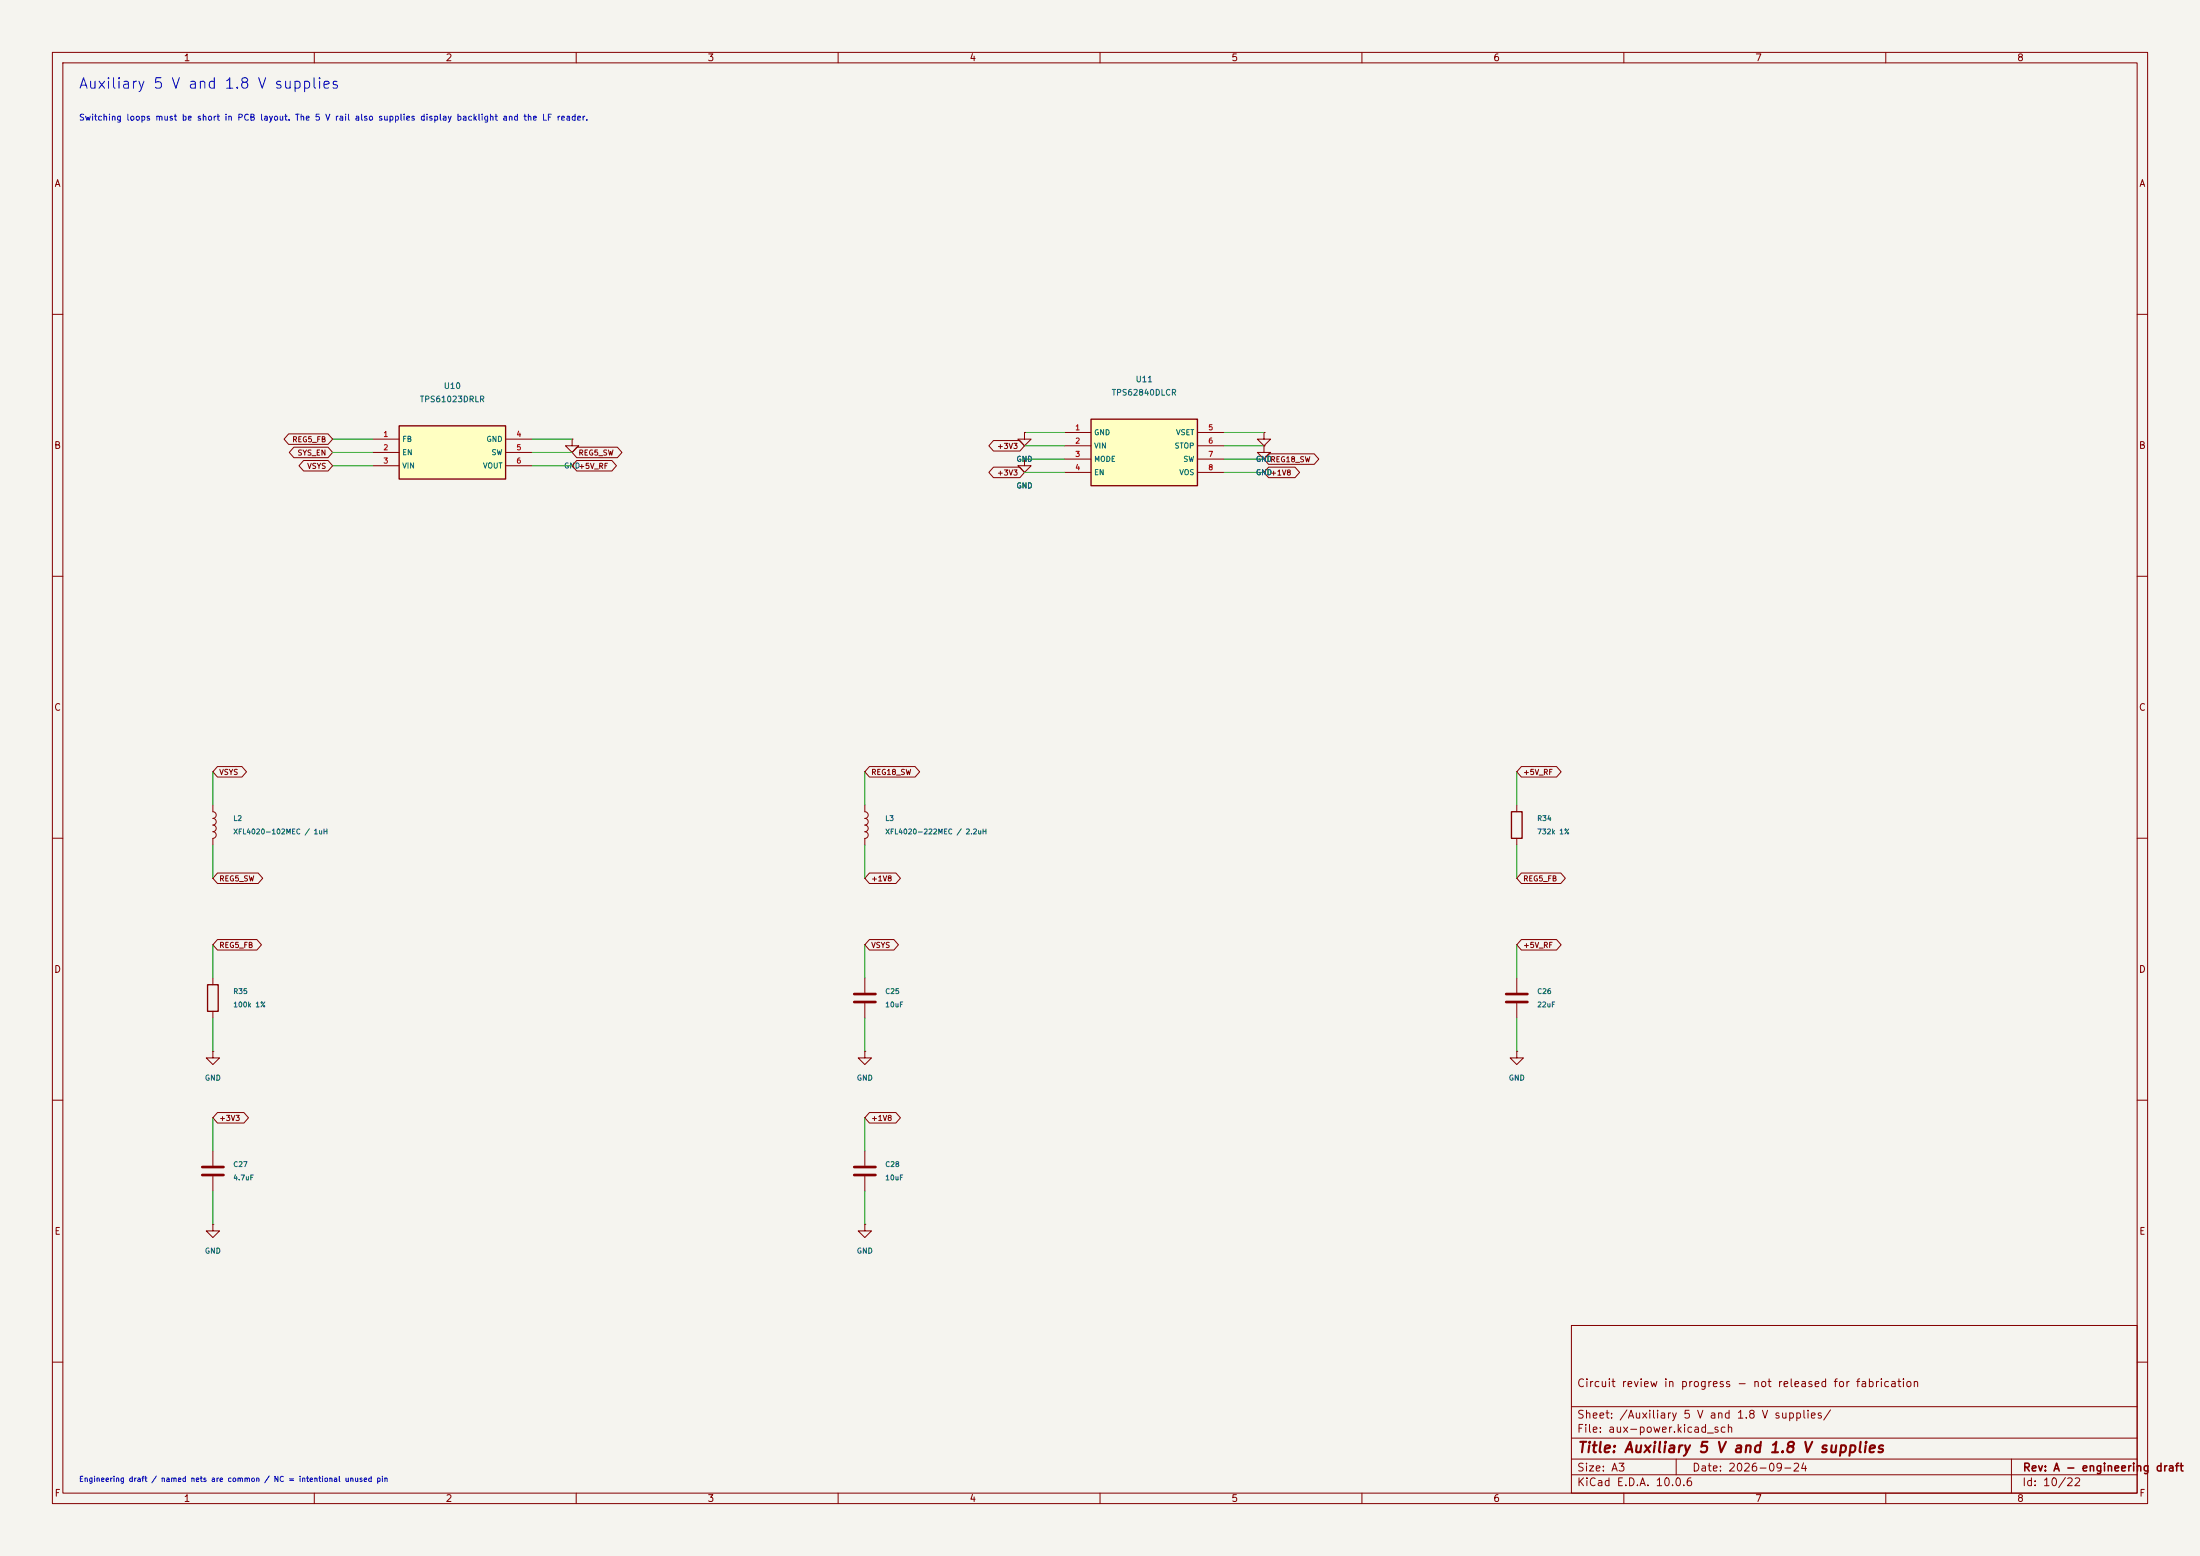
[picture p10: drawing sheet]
(kicad_sch
 (version 20250114)
 (generator "eeschema")
 (paper "A3")
 (title_block
  (title "Auxiliary 5 V and 1.8 V supplies")
  (date "2026-09-24")
  (rev "A - engineering draft")
  (comment 1 "Circuit review in progress - not released for fabrication"))
 (lib_symbols
  (symbol "Handset:TPS61023"
   (pin_names
    (offset 0.5)) (in_bom yes) (on_board yes)
   (property "Reference" "U" (at 0 0 0) (effects (font (size 1.27 1.27))))
   (property "Value" "TPS61023" (at 0 -2.54 0) (effects (font (size 1.27 1.27))))
   (property "Footprint" "Package_TO_SOT_SMD:SOT-563" (at 0 0 0) (effects (font (size 1.27 1.27)) (hide yes)))
   (symbol "TPS61023_0_1"
    (rectangle (start -10.16 5.08) (end 10.16 -5.08) (stroke (width 0.254) (type default)) (fill (type background))))
   (symbol "TPS61023_1_1"
    (pin passive line (at -15.24 2.54 0) (length 5.08) (name "FB" (effects (font (size 1 1)))) (number "1" (effects (font (size 1 1)))))
    (pin passive line (at -15.24 0.0 0) (length 5.08) (name "EN" (effects (font (size 1 1)))) (number "2" (effects (font (size 1 1)))))
    (pin power_in line (at -15.24 -2.54 0) (length 5.08) (name "VIN" (effects (font (size 1 1)))) (number "3" (effects (font (size 1 1)))))
    (pin power_in line (at 15.24 2.54 180) (length 5.08) (name "GND" (effects (font (size 1 1)))) (number "4" (effects (font (size 1 1)))))
    (pin passive line (at 15.24 0.0 180) (length 5.08) (name "SW" (effects (font (size 1 1)))) (number "5" (effects (font (size 1 1)))))
    (pin power_out line (at 15.24 -2.54 180) (length 5.08) (name "VOUT" (effects (font (size 1 1)))) (number "6" (effects (font (size 1 1)))))))
  (symbol "Handset:TPS62840"
   (pin_names
    (offset 0.5)) (in_bom yes) (on_board yes)
   (property "Reference" "U" (at 0 0 0) (effects (font (size 1.27 1.27))))
   (property "Value" "TPS62840" (at 0 -2.54 0) (effects (font (size 1.27 1.27))))
   (property "Footprint" "Package_SON:VSON-8_1.5x2mm_P0.5mm" (at 0 0 0) (effects (font (size 1.27 1.27)) (hide yes)))
   (symbol "TPS62840_0_1"
    (rectangle (start -10.16 6.35) (end 10.16 -6.35) (stroke (width 0.254) (type default)) (fill (type background))))
   (symbol "TPS62840_1_1"
    (pin power_in line (at -15.24 3.8099999999999996 0) (length 5.08) (name "GND" (effects (font (size 1 1)))) (number "1" (effects (font (size 1 1)))))
    (pin power_in line (at -15.24 1.2699999999999996 0) (length 5.08) (name "VIN" (effects (font (size 1 1)))) (number "2" (effects (font (size 1 1)))))
    (pin passive line (at -15.24 -1.2700000000000005 0) (length 5.08) (name "MODE" (effects (font (size 1 1)))) (number "3" (effects (font (size 1 1)))))
    (pin passive line (at -15.24 -3.8100000000000005 0) (length 5.08) (name "EN" (effects (font (size 1 1)))) (number "4" (effects (font (size 1 1)))))
    (pin passive line (at 15.24 3.8099999999999996 180) (length 5.08) (name "VSET" (effects (font (size 1 1)))) (number "5" (effects (font (size 1 1)))))
    (pin passive line (at 15.24 1.2699999999999996 180) (length 5.08) (name "STOP" (effects (font (size 1 1)))) (number "6" (effects (font (size 1 1)))))
    (pin passive line (at 15.24 -1.2700000000000005 180) (length 5.08) (name "SW" (effects (font (size 1 1)))) (number "7" (effects (font (size 1 1)))))
    (pin passive line (at 15.24 -3.8100000000000005 180) (length 5.08) (name "VOS" (effects (font (size 1 1)))) (number "8" (effects (font (size 1 1)))))))
  (symbol "Device:L"
   (pin_numbers (hide yes))
   (pin_names
    (offset 1.016) (hide yes)) (exclude_from_sim no) (in_bom yes) (on_board yes)
   (in_pos_files yes)
   (duplicate_pin_numbers_are_jumpers no)
   (property "Reference" "L" (at -1.27 0 90) (show_name no) (do_not_autoplace no) (effects (font (size 1.27 1.27))))
   (property "Value" "L" (at 1.905 0 90) (show_name no) (do_not_autoplace no) (effects (font (size 1.27 1.27))))
   (property "Footprint" "" (at 0 0 0) (show_name no) (do_not_autoplace no) (hide yes) (effects (font (size 1.27 1.27))))
   (property "Datasheet" "" (at 0 0 0) (show_name no) (do_not_autoplace no) (hide yes) (effects (font (size 1.27 1.27))))
   (property "Description" "Inductor" (at 0 0 0) (show_name no) (do_not_autoplace no) (hide yes) (effects (font (size 1.27 1.27))))
   (symbol "L_0_1"
    (arc (start 0 2.54) (mid 0.6323 1.905) (end 0 1.27) (stroke (width 0) (type default)) (fill (type none)))
    (arc (start 0 1.27) (mid 0.6323 0.635) (end 0 0) (stroke (width 0) (type default)) (fill (type none)))
    (arc (start 0 0) (mid 0.6323 -0.635) (end 0 -1.27) (stroke (width 0) (type default)) (fill (type none)))
    (arc (start 0 -1.27) (mid 0.6323 -1.905) (end 0 -2.54) (stroke (width 0) (type default)) (fill (type none))))
   (symbol "L_1_1"
    (pin passive line (at 0 3.81 270) (length 1.27) (name "1" (effects (font (size 1.27 1.27)))) (number "1" (effects (font (size 1.27 1.27)))))
    (pin passive line (at 0 -3.81 90) (length 1.27) (name "2" (effects (font (size 1.27 1.27)))) (number "2" (effects (font (size 1.27 1.27))))))
   (embedded_fonts no))
  (symbol "Device:R"
   (pin_numbers (hide yes))
   (pin_names
    (offset 0)) (exclude_from_sim no) (in_bom yes) (on_board yes)
   (in_pos_files yes)
   (duplicate_pin_numbers_are_jumpers no)
   (property "Reference" "R" (at 2.032 0 90) (show_name no) (do_not_autoplace no) (effects (font (size 1.27 1.27))))
   (property "Value" "R" (at 0 0 90) (show_name no) (do_not_autoplace no) (effects (font (size 1.27 1.27))))
   (property "Footprint" "" (at -1.778 0 90) (show_name no) (do_not_autoplace no) (hide yes) (effects (font (size 1.27 1.27))))
   (property "Datasheet" "" (at 0 0 0) (show_name no) (do_not_autoplace no) (hide yes) (effects (font (size 1.27 1.27))))
   (property "Description" "Resistor" (at 0 0 0) (show_name no) (do_not_autoplace no) (hide yes) (effects (font (size 1.27 1.27))))
   (symbol "R_0_1"
    (rectangle (start -1.016 -2.54) (end 1.016 2.54) (stroke (width 0.254) (type default)) (fill (type none))))
   (symbol "R_1_1"
    (pin passive line (at 0 3.81 270) (length 1.27) (name "" (effects (font (size 1.27 1.27)))) (number "1" (effects (font (size 1.27 1.27)))))
    (pin passive line (at 0 -3.81 90) (length 1.27) (name "" (effects (font (size 1.27 1.27)))) (number "2" (effects (font (size 1.27 1.27))))))
   (embedded_fonts no))
  (symbol "power:GND"
   (power global)
   (pin_numbers (hide yes))
   (pin_names
    (offset 0) (hide yes)) (exclude_from_sim no) (in_bom yes) (on_board yes)
   (in_pos_files yes)
   (duplicate_pin_numbers_are_jumpers no)
   (property "Reference" "#PWR" (at 0 -6.35 0) (show_name no) (do_not_autoplace no) (hide yes) (effects (font (size 1.27 1.27))))
   (property "Value" "GND" (at 0 -3.81 0) (show_name no) (do_not_autoplace no) (effects (font (size 1.27 1.27))))
   (property "Footprint" "" (at 0 0 0) (show_name no) (do_not_autoplace no) (hide yes) (effects (font (size 1.27 1.27))))
   (property "Datasheet" "" (at 0 0 0) (show_name no) (do_not_autoplace no) (hide yes) (effects (font (size 1.27 1.27))))
   (property "Description" "Power symbol creates a global label with name \"GND\" , ground" (at 0 0 0) (show_name no) (do_not_autoplace no) (hide yes) (effects (font (size 1.27 1.27))))
   (symbol "GND_0_1"
    (polyline (pts (xy 0 0) (xy 0 -1.27) (xy 1.27 -1.27) (xy 0 -2.54) (xy -1.27 -1.27) (xy 0 -1.27)) (stroke (width 0) (type default)) (fill (type none))))
   (symbol "GND_1_1"
    (pin power_in line (at 0 0 270) (length 0) (name "" (effects (font (size 1.27 1.27)))) (number "1" (effects (font (size 1.27 1.27))))))
   (embedded_fonts no))
  (symbol "Device:C"
   (pin_numbers (hide yes))
   (pin_names
    (offset 0.254)) (exclude_from_sim no) (in_bom yes) (on_board yes)
   (in_pos_files yes)
   (duplicate_pin_numbers_are_jumpers no)
   (property "Reference" "C" (at 0.635 2.54 0) (show_name no) (do_not_autoplace no) (effects (font (size 1.27 1.27)) (justify left)))
   (property "Value" "C" (at 0.635 -2.54 0) (show_name no) (do_not_autoplace no) (effects (font (size 1.27 1.27)) (justify left)))
   (property "Footprint" "" (at 0.9652 -3.81 0) (show_name no) (do_not_autoplace no) (hide yes) (effects (font (size 1.27 1.27))))
   (property "Datasheet" "" (at 0 0 0) (show_name no) (do_not_autoplace no) (hide yes) (effects (font (size 1.27 1.27))))
   (property "Description" "Unpolarized capacitor" (at 0 0 0) (show_name no) (do_not_autoplace no) (hide yes) (effects (font (size 1.27 1.27))))
   (symbol "C_0_1"
    (polyline (pts (xy -2.032 0.762) (xy 2.032 0.762)) (stroke (width 0.508) (type default)) (fill (type none)))
    (polyline (pts (xy -2.032 -0.762) (xy 2.032 -0.762)) (stroke (width 0.508) (type default)) (fill (type none))))
   (symbol "C_1_1"
    (pin passive line (at 0 3.81 270) (length 2.794) (name "" (effects (font (size 1.27 1.27)))) (number "1" (effects (font (size 1.27 1.27)))))
    (pin passive line (at 0 -3.81 90) (length 2.794) (name "" (effects (font (size 1.27 1.27)))) (number "2" (effects (font (size 1.27 1.27))))))
   (embedded_fonts no)))
 (text "Auxiliary 5 V and 1.8 V supplies" (at 15 15 0) (effects (font (size 2 2)) (justify left top)))
 (text "Switching loops must be short in PCB layout. The 5 V rail also supplies display backlight and the LF reader." (at 15 22 0) (effects (font (size 1.15 1.15)) (justify left top)))
 (text "Engineering draft / named nets are common / NC = intentional unused pin" (at 15 282 0) (effects (font (size 1 1)) (justify left top)))
 (symbol
  (lib_id "Handset:TPS61023") (at 86.36 86.36 0) (unit 1) (in_bom yes) (on_board yes) (dnp no)
  (property "Reference" "U10" (at 86.36 73.66 0) (effects (font (size 1.1 1.1))))
  (property "Value" "TPS61023DRLR" (at 86.36 76.2 0) (effects (font (size 1.1 1.1))))
  (property "Footprint" "Package_TO_SOT_SMD:SOT-563" (at 86.36 86.36 0) (effects (font (size 1 1)) (hide yes))) (pin "1") (pin "2") (pin "3") (pin "4") (pin "5") (pin "6"))
 (symbol
  (lib_id "Handset:TPS62840") (at 218.44 86.36 0) (unit 1) (in_bom yes) (on_board yes) (dnp no)
  (property "Reference" "U11" (at 218.44 72.39 0) (effects (font (size 1.1 1.1))))
  (property "Value" "TPS62840DLCR" (at 218.44 74.93 0) (effects (font (size 1.1 1.1))))
  (property "Footprint" "Package_SON:VSON-8_1.5x2mm_P0.5mm" (at 218.44 86.36 0) (effects (font (size 1 1)) (hide yes))) (pin "1") (pin "2") (pin "3") (pin "4") (pin "5") (pin "6") (pin "7") (pin "8"))
 (symbol
  (lib_id "Device:L") (at 40.64 157.48 0) (unit 1) (in_bom yes) (on_board yes) (dnp no)
  (property "Reference" "L2" (at 44.45 156.20999999999998 0) (effects (font (size 0.95 0.95)) (justify left)))
  (property "Value" "XFL4020-102MEC / 1uH" (at 44.45 158.75 0) (effects (font (size 0.95 0.95)) (justify left)))
  (property "Footprint" "Handset:Coilcraft_XFL4020" (at 40.64 157.48 0) (effects (font (size 1 1)) (hide yes))) (pin "1") (pin "2"))
 (wire (pts (xy 40.6400 153.6700) (xy 40.6400 147.3200)) (stroke (width 0) (type default)))
 (wire (pts (xy 40.6400 161.2900) (xy 40.6400 167.6400)) (stroke (width 0) (type default)))
 (global_label "VSYS"
  (shape bidirectional) (at 40.64 147.32 0) (effects (font (size 1 1)) (justify left)))
 (global_label "REG5_SW"
  (shape bidirectional) (at 40.64 167.64 0) (effects (font (size 1 1)) (justify left)))
 (symbol
  (lib_id "Device:L") (at 165.1 157.48 0) (unit 1) (in_bom yes) (on_board yes) (dnp no)
  (property "Reference" "L3" (at 168.91 156.20999999999998 0) (effects (font (size 0.95 0.95)) (justify left)))
  (property "Value" "XFL4020-222MEC / 2.2uH" (at 168.91 158.75 0) (effects (font (size 0.95 0.95)) (justify left)))
  (property "Footprint" "Handset:Coilcraft_XFL4020" (at 165.1 157.48 0) (effects (font (size 1 1)) (hide yes))) (pin "1") (pin "2"))
 (wire (pts (xy 165.1000 153.6700) (xy 165.1000 147.3200)) (stroke (width 0) (type default)))
 (wire (pts (xy 165.1000 161.2900) (xy 165.1000 167.6400)) (stroke (width 0) (type default)))
 (global_label "REG18_SW"
  (shape bidirectional) (at 165.1 147.32 0) (effects (font (size 1 1)) (justify left)))
 (global_label "+1V8"
  (shape bidirectional) (at 165.1 167.64 0) (effects (font (size 1 1)) (justify left)))
 (symbol
  (lib_id "Device:R") (at 289.56 157.48 0) (unit 1) (in_bom yes) (on_board yes) (dnp no)
  (property "Reference" "R34" (at 293.37 156.20999999999998 0) (effects (font (size 0.95 0.95)) (justify left)))
  (property "Value" "732k 1%" (at 293.37 158.75 0) (effects (font (size 0.95 0.95)) (justify left)))
  (property "Footprint" "Resistor_SMD:R_0402_1005Metric" (at 289.56 157.48 0) (effects (font (size 1 1)) (hide yes))) (pin "1") (pin "2"))
 (wire (pts (xy 289.5600 153.6700) (xy 289.5600 147.3200)) (stroke (width 0) (type default)))
 (wire (pts (xy 289.5600 161.2900) (xy 289.5600 167.6400)) (stroke (width 0) (type default)))
 (global_label "+5V_RF"
  (shape bidirectional) (at 289.56 147.32 0) (effects (font (size 1 1)) (justify left)))
 (global_label "REG5_FB"
  (shape bidirectional) (at 289.56 167.64 0) (effects (font (size 1 1)) (justify left)))
 (symbol
  (lib_id "Device:R") (at 40.64 190.5 0) (unit 1) (in_bom yes) (on_board yes) (dnp no)
  (property "Reference" "R35" (at 44.45 189.23 0) (effects (font (size 0.95 0.95)) (justify left)))
  (property "Value" "100k 1%" (at 44.45 191.77 0) (effects (font (size 0.95 0.95)) (justify left)))
  (property "Footprint" "Resistor_SMD:R_0402_1005Metric" (at 40.64 190.5 0) (effects (font (size 1 1)) (hide yes))) (pin "1") (pin "2"))
 (wire (pts (xy 40.6400 186.6900) (xy 40.6400 180.3400)) (stroke (width 0) (type default)))
 (wire (pts (xy 40.6400 194.3100) (xy 40.6400 200.6600)) (stroke (width 0) (type default)))
 (global_label "REG5_FB"
  (shape bidirectional) (at 40.64 180.34 0) (effects (font (size 1 1)) (justify left)))
 (symbol
  (lib_id "power:GND") (at 40.64 200.66 0) (unit 1) (in_bom yes) (on_board yes) (dnp no)
  (property "Reference" "#PWR10018" (at 40.64 200.66 0) (effects (font (size 1 1)) (hide yes)))
  (property "Value" "GND" (at 40.64 205.74 0) (effects (font (size 1 1)))) (pin "1"))
 (symbol
  (lib_id "Device:C") (at 165.1 190.5 0) (unit 1) (in_bom yes) (on_board yes) (dnp no)
  (property "Reference" "C25" (at 168.91 189.23 0) (effects (font (size 0.95 0.95)) (justify left)))
  (property "Value" "10uF" (at 168.91 191.77 0) (effects (font (size 0.95 0.95)) (justify left)))
  (property "Footprint" "Capacitor_SMD:C_0805_2012Metric" (at 165.1 190.5 0) (effects (font (size 1 1)) (hide yes))) (pin "1") (pin "2"))
 (wire (pts (xy 165.1000 186.6900) (xy 165.1000 180.3400)) (stroke (width 0) (type default)))
 (wire (pts (xy 165.1000 194.3100) (xy 165.1000 200.6600)) (stroke (width 0) (type default)))
 (global_label "VSYS"
  (shape bidirectional) (at 165.1 180.34 0) (effects (font (size 1 1)) (justify left)))
 (symbol
  (lib_id "power:GND") (at 165.1 200.66 0) (unit 1) (in_bom yes) (on_board yes) (dnp no)
  (property "Reference" "#PWR10023" (at 165.1 200.66 0) (effects (font (size 1 1)) (hide yes)))
  (property "Value" "GND" (at 165.1 205.74 0) (effects (font (size 1 1)))) (pin "1"))
 (symbol
  (lib_id "Device:C") (at 289.56 190.5 0) (unit 1) (in_bom yes) (on_board yes) (dnp no)
  (property "Reference" "C26" (at 293.37 189.23 0) (effects (font (size 0.95 0.95)) (justify left)))
  (property "Value" "22uF" (at 293.37 191.77 0) (effects (font (size 0.95 0.95)) (justify left)))
  (property "Footprint" "Capacitor_SMD:C_0805_2012Metric" (at 289.56 190.5 0) (effects (font (size 1 1)) (hide yes))) (pin "1") (pin "2"))
 (wire (pts (xy 289.5600 186.6900) (xy 289.5600 180.3400)) (stroke (width 0) (type default)))
 (wire (pts (xy 289.5600 194.3100) (xy 289.5600 200.6600)) (stroke (width 0) (type default)))
 (global_label "+5V_RF"
  (shape bidirectional) (at 289.56 180.34 0) (effects (font (size 1 1)) (justify left)))
 (symbol
  (lib_id "power:GND") (at 289.56 200.66 0) (unit 1) (in_bom yes) (on_board yes) (dnp no)
  (property "Reference" "#PWR10028" (at 289.56 200.66 0) (effects (font (size 1 1)) (hide yes)))
  (property "Value" "GND" (at 289.56 205.74 0) (effects (font (size 1 1)))) (pin "1"))
 (symbol
  (lib_id "Device:C") (at 40.64 223.51999999999998 0) (unit 1) (in_bom yes) (on_board yes) (dnp no)
  (property "Reference" "C27" (at 44.45 222.24999999999997 0) (effects (font (size 0.95 0.95)) (justify left)))
  (property "Value" "4.7uF" (at 44.45 224.79 0) (effects (font (size 0.95 0.95)) (justify left)))
  (property "Footprint" "Capacitor_SMD:C_0603_1608Metric" (at 40.64 223.51999999999998 0) (effects (font (size 1 1)) (hide yes))) (pin "1") (pin "2"))
 (wire (pts (xy 40.6400 219.7100) (xy 40.6400 213.3600)) (stroke (width 0) (type default)))
 (wire (pts (xy 40.6400 227.3300) (xy 40.6400 233.6800)) (stroke (width 0) (type default)))
 (global_label "+3V3"
  (shape bidirectional) (at 40.64 213.35999999999999 0) (effects (font (size 1 1)) (justify left)))
 (symbol
  (lib_id "power:GND") (at 40.64 233.67999999999998 0) (unit 1) (in_bom yes) (on_board yes) (dnp no)
  (property "Reference" "#PWR10033" (at 40.64 233.67999999999998 0) (effects (font (size 1 1)) (hide yes)))
  (property "Value" "GND" (at 40.64 238.76 0) (effects (font (size 1 1)))) (pin "1"))
 (symbol
  (lib_id "Device:C") (at 165.1 223.51999999999998 0) (unit 1) (in_bom yes) (on_board yes) (dnp no)
  (property "Reference" "C28" (at 168.91 222.24999999999997 0) (effects (font (size 0.95 0.95)) (justify left)))
  (property "Value" "10uF" (at 168.91 224.79 0) (effects (font (size 0.95 0.95)) (justify left)))
  (property "Footprint" "Capacitor_SMD:C_0805_2012Metric" (at 165.1 223.51999999999998 0) (effects (font (size 1 1)) (hide yes))) (pin "1") (pin "2"))
 (wire (pts (xy 165.1000 219.7100) (xy 165.1000 213.3600)) (stroke (width 0) (type default)))
 (wire (pts (xy 165.1000 227.3300) (xy 165.1000 233.6800)) (stroke (width 0) (type default)))
 (global_label "+1V8"
  (shape bidirectional) (at 165.1 213.35999999999999 0) (effects (font (size 1 1)) (justify left)))
 (symbol
  (lib_id "power:GND") (at 165.1 233.67999999999998 0) (unit 1) (in_bom yes) (on_board yes) (dnp no)
  (property "Reference" "#PWR10038" (at 165.1 233.67999999999998 0) (effects (font (size 1 1)) (hide yes)))
  (property "Value" "GND" (at 165.1 238.76 0) (effects (font (size 1 1)))) (pin "1"))
 (wire (pts (xy 71.1200 83.8200) (xy 63.5000 83.8200)) (stroke (width 0) (type default)))
 (global_label "REG5_FB"
  (shape bidirectional) (at 63.5 83.82 0.0) (effects (font (size 1 1)) (justify right)))
 (wire (pts (xy 71.1200 86.3600) (xy 63.5000 86.3600)) (stroke (width 0) (type default)))
 (global_label "SYS_EN"
  (shape bidirectional) (at 63.5 86.36 0.0) (effects (font (size 1 1)) (justify right)))
 (wire (pts (xy 71.1200 88.9000) (xy 63.5000 88.9000)) (stroke (width 0) (type default)))
 (global_label "VSYS"
  (shape bidirectional) (at 63.5 88.9 0.0) (effects (font (size 1 1)) (justify right)))
 (wire (pts (xy 101.6000 83.8200) (xy 109.2200 83.8200)) (stroke (width 0) (type default)))
 (symbol
  (lib_id "power:GND") (at 109.22 83.82 0) (unit 1) (in_bom yes) (on_board yes) (dnp no)
  (property "Reference" "#PWR10047" (at 109.22 83.82 0) (effects (font (size 1 1)) (hide yes)))
  (property "Value" "GND" (at 109.22 88.89999999999999 0) (effects (font (size 1 1)))) (pin "1"))
 (wire (pts (xy 101.6000 86.3600) (xy 109.2200 86.3600)) (stroke (width 0) (type default)))
 (global_label "REG5_SW"
  (shape bidirectional) (at 109.22 86.36 180.0) (effects (font (size 1 1)) (justify left)))
 (wire (pts (xy 101.6000 88.9000) (xy 109.2200 88.9000)) (stroke (width 0) (type default)))
 (global_label "+5V_RF"
  (shape bidirectional) (at 109.22 88.9 180.0) (effects (font (size 1 1)) (justify left)))
 (wire (pts (xy 203.2000 82.5500) (xy 195.5800 82.5500)) (stroke (width 0) (type default)))
 (symbol
  (lib_id "power:GND") (at 195.58 82.55 0) (unit 1) (in_bom yes) (on_board yes) (dnp no)
  (property "Reference" "#PWR10054" (at 195.58 82.55 0) (effects (font (size 1 1)) (hide yes)))
  (property "Value" "GND" (at 195.58 87.63 0) (effects (font (size 1 1)))) (pin "1"))
 (wire (pts (xy 203.2000 85.0900) (xy 195.5800 85.0900)) (stroke (width 0) (type default)))
 (global_label "+3V3"
  (shape bidirectional) (at 195.58 85.09 0.0) (effects (font (size 1 1)) (justify right)))
 (wire (pts (xy 203.2000 87.6300) (xy 195.5800 87.6300)) (stroke (width 0) (type default)))
 (symbol
  (lib_id "power:GND") (at 195.58 87.63 0) (unit 1) (in_bom yes) (on_board yes) (dnp no)
  (property "Reference" "#PWR10059" (at 195.58 87.63 0) (effects (font (size 1 1)) (hide yes)))
  (property "Value" "GND" (at 195.58 92.71 0) (effects (font (size 1 1)))) (pin "1"))
 (wire (pts (xy 203.2000 90.1700) (xy 195.5800 90.1700)) (stroke (width 0) (type default)))
 (global_label "+3V3"
  (shape bidirectional) (at 195.58 90.17 0.0) (effects (font (size 1 1)) (justify right)))
 (wire (pts (xy 233.6800 82.5500) (xy 241.3000 82.5500)) (stroke (width 0) (type default)))
 (symbol
  (lib_id "power:GND") (at 241.3 82.55 0) (unit 1) (in_bom yes) (on_board yes) (dnp no)
  (property "Reference" "#PWR10064" (at 241.3 82.55 0) (effects (font (size 1 1)) (hide yes)))
  (property "Value" "GND" (at 241.3 87.63 0) (effects (font (size 1 1)))) (pin "1"))
 (wire (pts (xy 233.6800 85.0900) (xy 241.3000 85.0900)) (stroke (width 0) (type default)))
 (symbol
  (lib_id "power:GND") (at 241.3 85.09 0) (unit 1) (in_bom yes) (on_board yes) (dnp no)
  (property "Reference" "#PWR10067" (at 241.3 85.09 0) (effects (font (size 1 1)) (hide yes)))
  (property "Value" "GND" (at 241.3 90.17 0) (effects (font (size 1 1)))) (pin "1"))
 (wire (pts (xy 233.6800 87.6300) (xy 241.3000 87.6300)) (stroke (width 0) (type default)))
 (global_label "REG18_SW"
  (shape bidirectional) (at 241.3 87.63 180.0) (effects (font (size 1 1)) (justify left)))
 (wire (pts (xy 233.6800 90.1700) (xy 241.3000 90.1700)) (stroke (width 0) (type default)))
 (global_label "+1V8"
  (shape bidirectional) (at 241.3 90.17 180.0) (effects (font (size 1 1)) (justify left))))
